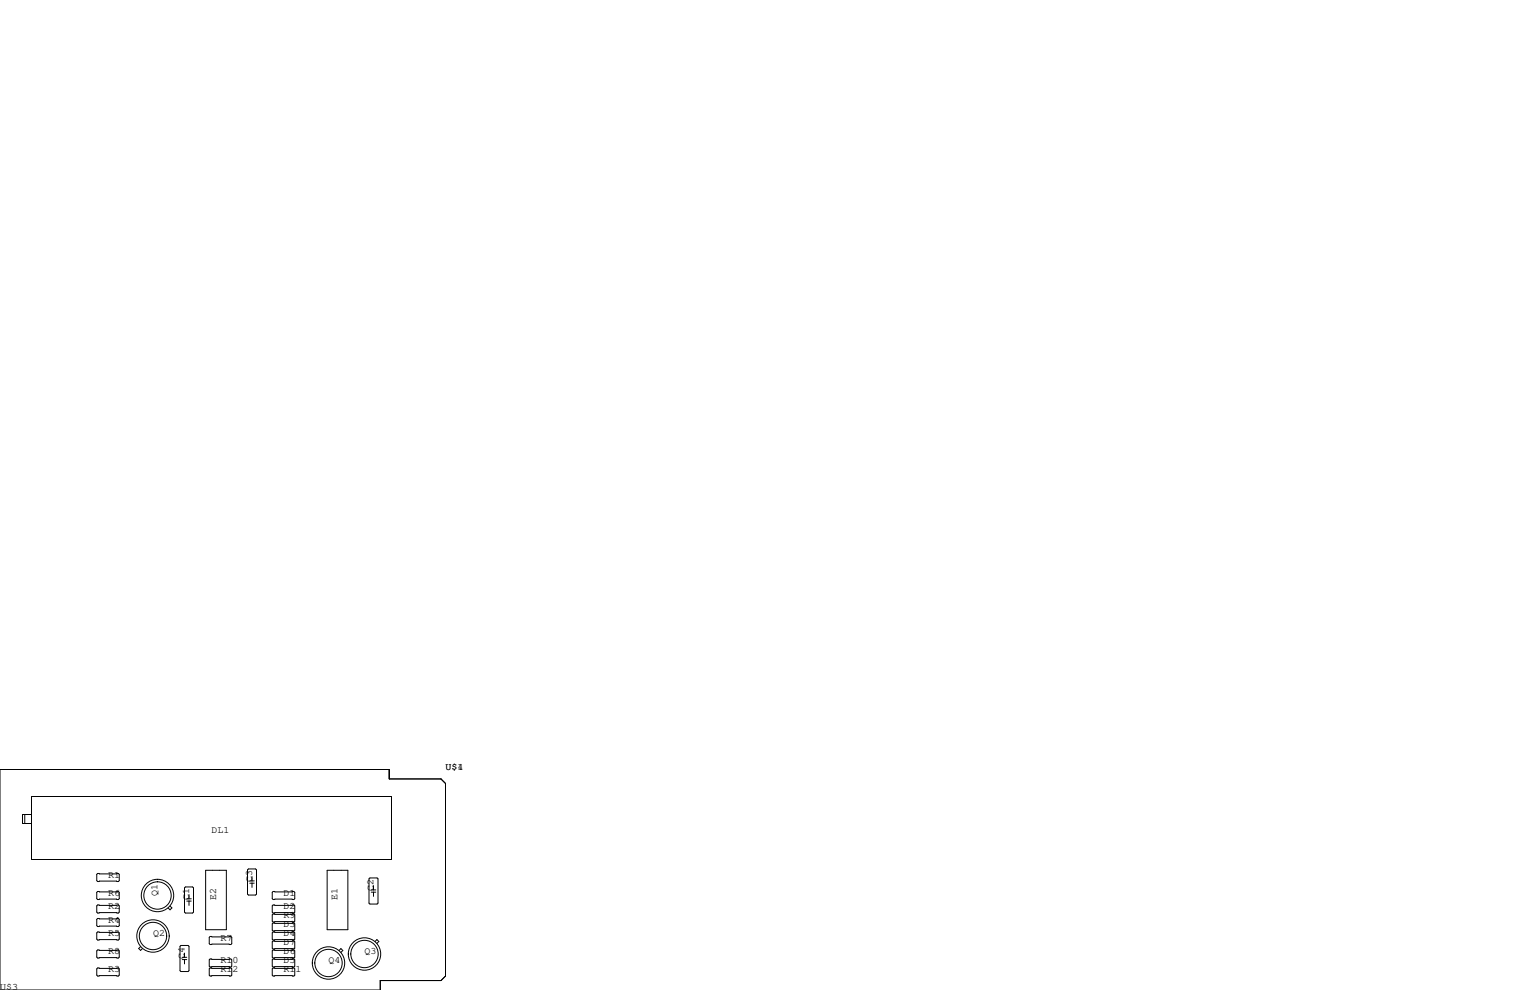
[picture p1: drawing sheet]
<svg xmlns="http://www.w3.org/2000/svg" width="432mm" height="279mm" viewBox="0 0 432 279" stroke-linecap="round" stroke-linejoin="round" font-family="sans-serif">
<g fill="none" stroke="#000" stroke-width=".28">
<path d="M0 217.2h109.9v2.6h14.6l1.2 1.3v54.4l-1.2 1.2h-17.2v2.7h-107.3zM7 229.9v2.5M8.9 224.8h101.6v17.8h-101.6zM8.9 229.9h-2.5v2.5h2.5M27.6 246.5h5.8l.3 .3v1.7l-.3 .3h-5.8l-.3-.3v-1.7zM27.6 251.6h5.8l.3 .2v1.8l-.3 .3h-5.8l-.3-.3v-1.8zM27.6 255.4h5.8l.3 .3v1.7l-.3 .3h-5.8l-.3-.3v-1.7zM27.6 259.2h5.8l.3 .3v1.7l-.3 .3h-5.8l-.3-.3v-1.7zM48 255.7l.5 .5-.5 .6-.6-.6M52.1 250.6l.2-.3h2.1l.2 .3v6.8l-.2 .3h-2.1l-.2-.3zM52.7 254.3h1.3M52.7 253.7h1.3"/>
<path d="M53.3 252.5v1.2M53.3 254.3v1.2M58 245.6h5.9v16.8h-5.9zM69.9 245.5l.2-.3h2l.3 .3v6.8l-.3 .3h-2l-.2-.3zM70.5 248.6h1.3M70.5 249.3h1.3M71.1 247.4v1.2M71.1 249.3v1.1M76.8 258.2l.3-.3h5.8l.3 .3v1.8l-.3 .2h-5.8l-.3-.2zM76.8 251.8l.3-.2h5.8l.3 .2v1.8l-.3 .3h-5.8l-.3-.3zM76.8 255.7l.3-.3h5.8l.3 .3v1.7l-.3 .3h-5.8l-.3-.3zM92.3 245.6h5.9v16.8h-5.9z"/>
<path d="M104.1 248l.3-.2h2l.3 .2v6.9l-.3 .2h-2l-.3-.2zM104.8 251.2h1.2M104.8 251.8h1.2M105.4 249.9v1.3M105.4 251.8v1.2M27.6 263h5.8l.3 .3v1.7l-.3 .3h-5.8l-.3-.3v-1.7zM27.6 268.1h5.8l.3 .3v1.7l-.3 .3h-5.8l-.3-.3v-1.7zM27.6 273.2h5.8l.3 .2v1.8l-.3 .3h-5.8l-.3-.3v-1.8zM39.7 267.2l-.6 .5 .6 .5 .5-.5M50.8 267.1l.3-.3h2l.2 .3v6.8l-.2 .3h-2l-.3-.3zM51.4 270.8h1.3M51.4 270.2h1.3"/>
<path d="M52.1 269v1.2M52.1 270.8v1.2M59.1 270.9l.2-.3h5.9l.2 .3v1.8l-.2 .2h-5.9l-.2-.2zM59.1 264.5l.2-.2h5.9l.2 .2v1.8l-.2 .3h-5.9l-.2-.3zM59.1 273.4l.2-.2h5.9l.2 .2v1.8l-.2 .3h-5.9l-.2-.3zM76.8 260.7l.3-.2h5.8l.3 .2v1.8l-.3 .3h-5.8l-.3-.3zM76.8 263.3l.3-.3h5.8l.3 .3v1.7l-.3 .3h-5.8l-.3-.3zM76.8 265.8l.3-.2h5.8l.3 .2v1.8l-.3 .2h-5.8l-.3-.2zM76.8 268.4l.3-.3h5.8l.3 .3v1.7l-.3 .3h-5.8l-.3-.3zM76.8 270.9l.3-.3h5.8l.3 .3v1.8l-.3 .2h-5.8l-.3-.2zM76.8 273.4l.3-.2h5.8l.3 .2v1.8l-.3 .3h-5.8l-.3-.3zM95.7 268.2l.5-.5 .5 .5-.5 .6"/>
<path d="M105.8 265.7l.6-.5 .5 .5-.5 .5"/>
<circle cx="44.4" cy="252.7" r="3.9"/>
<circle cx="44.5" cy="252.7" r="4.6"/>
<circle cx="43.2" cy="264.2" r="4.6"/>
<circle cx="43.2" cy="264.2" r="3.9"/>
<circle cx="92.7" cy="271.8" r="3.9"/>
<circle cx="92.7" cy="271.8" r="4.6"/>
<circle cx="102.9" cy="269.2" r="3.9"/>
<circle cx="102.9" cy="269.2" r="4.6"/>
</g>
<g font-size="2.8">
<text x="125.7" y="217.2">U$1</text>
<text x="129.1" y="217.2">4</text>
<text x="59.7" y="234.9">DL1</text>
<text x="30.5" y="247.6">R1</text>
<text x="71.1" y="248.9" transform="rotate(-90 71.1 248.9)">C3</text>
<text x="105.4" y="251.5" transform="rotate(-90 105.4 251.5)">C2</text>
<text x="30.5" y="256.5">R2</text>
<text x="30.5" y="252.7">R6</text>
<text x="44.4" y="252.7" transform="rotate(-90 44.4 252.7)">Q1</text>
<text x="53.3" y="254" transform="rotate(-90 53.3 254)">C1</text>
<text x="61" y="254" transform="rotate(-90 61 254)">E2</text>
<text x="80" y="252.7">D1</text>
<text x="80" y="256.5">D2</text>
<text x="95.2" y="254" transform="rotate(-90 95.2 254)">E1</text>
<text x="30.5" y="260.3">R4</text>
<text x="80" y="259.1">R9</text>
<text x="80" y="261.6">D3</text>
<text x="30.5" y="264.2">R5</text>
<text x="30.5" y="269.2">R8</text>
<text x="43.2" y="264.2">Q2</text>
<text x="62.2" y="265.4">R7</text>
<text x="80" y="264.2">D4</text>
<text x="80" y="269.2">D6</text>
<text x="80" y="266.7">D7</text>
<text x="102.9" y="269.2">Q3</text>
<text x="30.5" y="274.3">R3</text>
<text x="52.1" y="270.5" transform="rotate(-90 52.1 270.5)">C4</text>
<text x="62.2" y="271.8">R10</text>
<text x="62.2" y="274.3">R12</text>
<text x="80" y="274.3">R11</text>
<text x="80" y="271.8">D5</text>
<text x="92.7" y="271.8">Q4</text>
<text x="0" y="279.4">U$3</text>
</g>
</svg>
